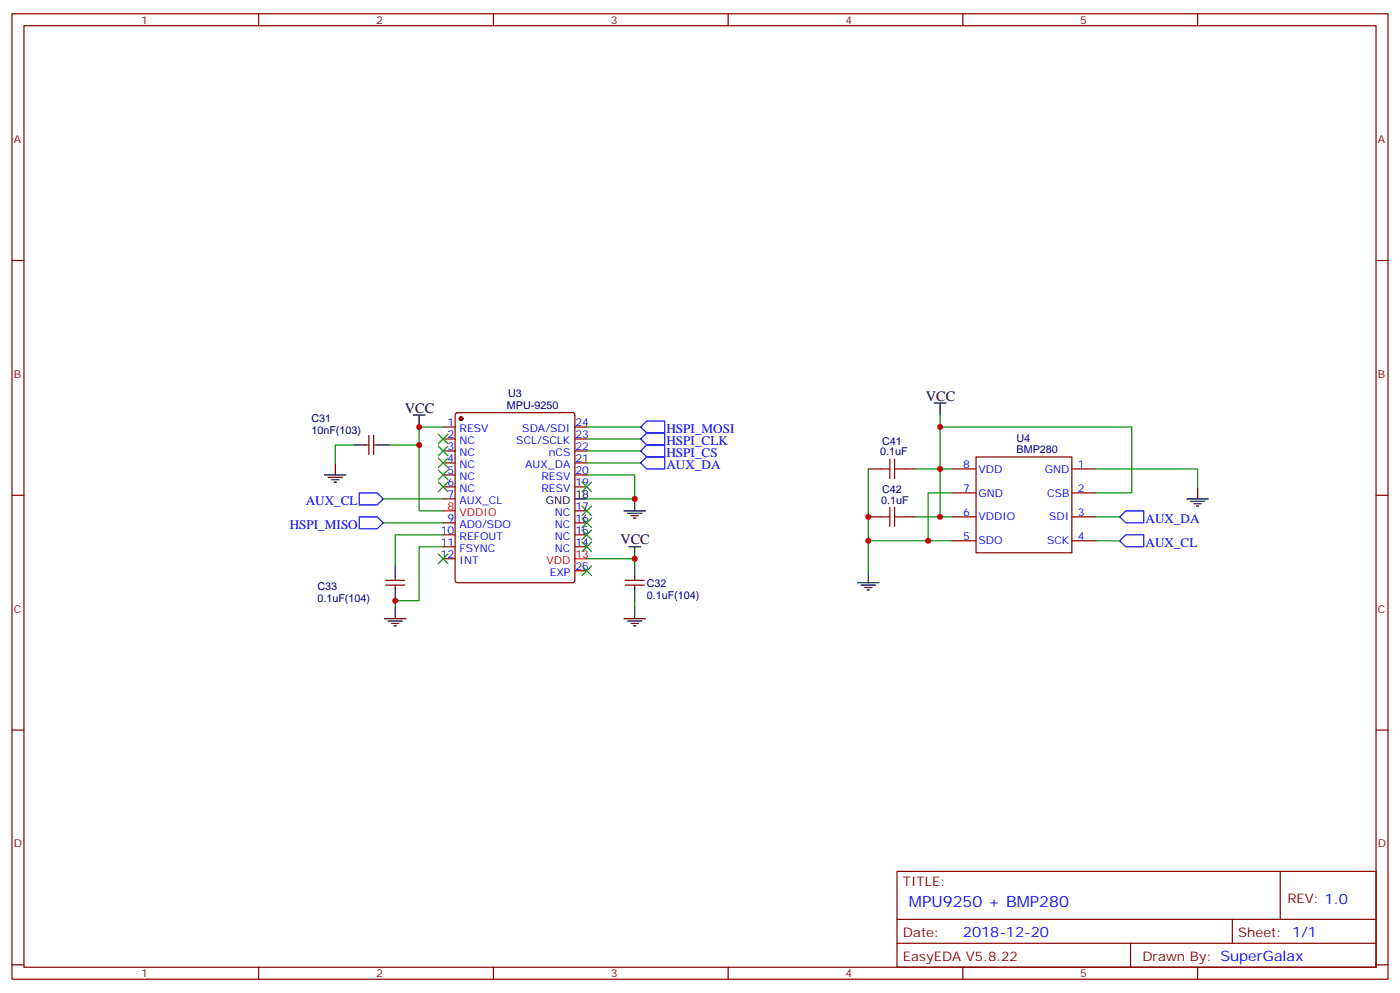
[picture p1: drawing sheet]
<svg xmlns="http://www.w3.org/2000/svg" width="412mm" height="292mm" viewBox="0 0 412 292" stroke-linecap="round" stroke-linejoin="round" font-family="sans-serif">
<g fill="none" stroke="#870000" stroke-width=".35">
<path d="M3.5 4.1h405.4v284.3h-405.4zM7.1 7.6h398.2v277.3h-398.2zM76.2 4.1v3.5M145.3 4.1v3.5M214.5 4.1v3.5M283.6 4.1v3.5M352.8 4.1v3.5M3.5 76.7h3.6M405.3 76.7h3.6M107.6 131.1h1.1M108.7 128.2v5.7M110.1 128.2v5.7"/>
<path d="M110.1 131.1h1M130.5 125.8h3.6M130.5 129.3h3.6M130.5 132.8h3.6M130.5 136.3h3.6M130.5 139.9h3.6M134.3 121.7l.5-.2h33.8l.5 .2 .2 .5v48.7l-.2 .5-.5 .2h-33.8l-.5-.2-.2-.5v-48.7zM169.3 125.8h3.6M169.3 129.3h3.6M169.3 132.8h3.6M169.3 136.3h3.6M169.3 139.9h3.6"/>
<path d="M255.8 138.1h3.5M266.3 138.1h3.6M280.5 138.1h7M287.5 134.6h28.2v28.2h-28.2zM315.7 138.1h7.1M3.5 145.9h3.6M130.5 143.4h3.6M130.5 146.9h3.6M130.5 154h3.6M130.5 157.5h3.6M169.3 143.4h3.6M169.3 154h3.6"/>
<path d="M169.3 157.5h3.6M169.3 150.5h3.6M255.8 152.2h3.5M266.3 152.2h3.6M280.5 145.2h7M280.5 152.2h7M280.5 159.3h7M315.7 145.2h7.1M315.7 152.2h7.1M315.7 159.3h7.1M405.3 145.9h3.6M113.6 170.9h5.6"/>
<path d="M113.6 172.3h5.6M116.4 169.9v1M116.4 172.3v1.1M130.5 161h3.6M130.5 164.6h3.6M169.3 161h3.6M169.3 168.1h3.6M184.1 170.9h5.7M184.1 172.3h5.7M187 169.9v1M187 172.3v1.1M3.5 215h3.6"/>
<path d="M405.3 215h3.6M264.2 256.6h141.1v28.3h-141.1zM377.1 256.6v14.2M264.2 270.8h141.1M264.2 277.8h141.1M333 277.8v7.1M363 270.8v7M3.5 284.2h3.6M76.2 284.9v3.5M145.3 284.9v3.5M214.5 284.9v3.5M283.6 284.9v3.5"/>
<path d="M352.8 284.9v3.5M405.3 284.2h3.6"/>
</g>
<circle cx="135.8" cy="123.3" r=".53" fill="#870000" stroke="#870000" stroke-width=".35"/>
<path d="M130.5 150.5h3.6M169.3 164.6h3.6" fill="none" stroke="#f00" stroke-width=".35"/>
<g fill="none" stroke="#000" stroke-width=".35">
<path d="M275.2 118.7h3.5M276.9 118.7v3.5M95.6 139.9h6.4M98.8 136.3v3.6M104.1 131.1h3.5M111.1 131.1h3.6M121.7 122.2h3.5M123.5 122.2v3.6M96.7 140.6h4.2M97.7 141.3h2.1M98.4 142h.7M169.3 146.9h3.6"/>
<path d="M183.8 150.5h6.3M184.9 151.2h4.2M185.9 151.9h2.1M186.6 152.6h.7M187 146.9v3.6M349.6 146.9h6.4M350.7 147.6h4.2M351.7 148.3h2.1M352.4 149h.7M352.8 143.4v3.5M116.4 166.3v3.6M116.4 173.4v3.5"/>
<path d="M116.4 178.7v3.5M185.2 161h3.5M187 161v3.6M187 166.3v3.6M187 173.4v3.5M187 178.7v3.5M252.6 171.6h6.3M253.6 172.3h4.3M254.7 173h2.1M255.4 173.7h.7M255.8 168.1v3.5M113.2 182.2h6.4"/>
<path d="M114.3 182.9h4.2M115.4 183.6h2.1M116.1 184.3h.7M183.8 182.2h6.3M184.9 182.9h4.2M185.9 183.6h2.1M186.6 184.3h.7"/>
</g>
<path d="M259.3 138.1h2.8M262.1 135.3v5.6M263.5 138.1h2.8M263.5 135.3v5.6M259.3 152.2h2.8M262.1 149.4v5.6M263.5 149.4v5.6M263.5 152.2h2.8" fill="none" stroke="#a10000" stroke-width=".35"/>
<path d="M190.5 124h5.3v3.5h-5.3l-1.8-1.7zM190.5 131.1h5.3v3.5h-5.3l-1.8-1.8zM190.5 127.5h5.3v3.6h-5.3l-1.8-1.8zM190.5 134.6h5.3v3.5h-5.3l-1.8-1.8zM105.8 152.2h5.3l1.8 1.8-1.8 1.8h-5.3zM105.8 145.2h5.3l1.8 1.7-1.8 1.8h-5.3zM329.8 152.2l1.8-1.7h5.3v3.5h-5.3zM331.6 157.5h5.3v3.5h-5.3l-1.8-1.7z" fill="none" stroke="#00f" stroke-width=".35"/>
<g fill="none" stroke="#008700" stroke-width=".35">
<path d="M104.1 131.1h-5.3v5.2M114.7 131.1h8.8M130.5 125.8h-7v24.7h7M172.9 139.9h14.1v7h-14.1M172.9 125.8h15.8M172.9 129.3h15.8M172.9 132.8h15.8M172.9 136.3h15.8M255.8 138.1v30M269.9 138.1h7v14.1h3.6M276.9 122.2v15.9h3.6M276.9 125.8h56.5v19.4h-10.6"/>
<path d="M322.8 138.1h30v5.3M112.9 154h17.6M112.9 146.9h17.6M130.5 157.5h-14.1v8.8M255.8 159.3h24.7M269.9 152.2h7M280.5 145.2h-7.1v14.1M322.8 152.2h7M322.8 159.3h7M130.5 161h-7v15.9h-7.1v1.8M172.9 164.6h14.1v1.7M187 176.9v1.8"/>
</g>
<g fill="#c00">
<circle cx="276.9" cy="125.8" r=".88"/>
<circle cx="255.8" cy="152.2" r=".88"/>
<circle cx="276.9" cy="152.2" r=".88"/>
<circle cx="123.5" cy="131.1" r=".88"/>
<circle cx="187" cy="146.9" r=".88"/>
<circle cx="123.5" cy="125.8" r=".88"/>
<circle cx="187" cy="164.6" r=".88"/>
<circle cx="276.9" cy="138.1" r=".88"/>
<circle cx="255.8" cy="159.3" r=".88"/>
<circle cx="273.4" cy="159.3" r=".88"/>
<circle cx="116.4" cy="176.9" r=".88"/>
</g>
<g fill="#c00" stroke="#008700" stroke-width=".35">
<path d="M171.4 149l2.9 2.9zM171.4 151.9l2.9-2.9z"/>
<path d="M171.4 152.6l2.9 2.8zM174.3 152.6l-2.9 2.8z"/>
<path d="M171.4 156.1l2.9 2.8zM174.3 156.1l-2.9 2.8z"/>
<path d="M171.4 159.6l2.9 2.9zM174.3 159.6l-2.9 2.9z"/>
<path d="M171.4 166.7l2.9 2.8zM174.3 166.7l-2.9 2.8z"/>
<path d="M129.1 163.2l2.8 2.8zM131.9 163.2l-2.8 2.8z"/>
<path d="M129.1 142l2.8 2.8zM131.9 142l-2.8 2.8z"/>
<path d="M129.1 138.5l2.8 2.8zM131.9 138.5l-2.8 2.8z"/>
<path d="M129.1 134.9l2.8 2.9zM131.9 134.9l-2.8 2.9z"/>
<path d="M129.1 131.4l2.8 2.8zM131.9 131.4l-2.8 2.8z"/>
<path d="M129.1 127.9l2.8 2.8zM131.9 127.9l-2.8 2.8z"/>
<path d="M171.4 142l2.9 2.8zM174.3 142l-2.9 2.8z"/>
</g>
<text font-size="4.6" fill="#00f" x="267.8" y="267.2">MPU9250 + BMP280</text>
<g font-size="4.2">
<text x="272.7" y="118">VCC</text>
<text x="119.2" y="121.5">VCC</text>
<text x="182.7" y="160.3">VCC</text>
</g>
<text font-size="4.2" fill="#00f" x="283.6" y="276">2018-12-20</text>
<g font-size="3.9" fill="#00f">
<text x="196.3" y="127.5">HSPI_MOSI</text>
<text x="196.3" y="131.1">HSPI_CLK</text>
<text x="196.3" y="134.6">HSPI_CS</text>
<text x="196.3" y="138.1">AUX_DA</text>
<text x="90.1" y="148.7">AUX_CL</text>
<text x="85.4" y="155.8">HSPI_MISO</text>
<text x="337.4" y="154">AUX_DA</text>
<text x="337.4" y="161">AUX_CL</text>
</g>
<g font-size="3.9" fill="#800">
<text x="266" y="260.9">TITLE:</text>
<text x="379.2" y="265.8">REV: 1.0</text>
<text x="266" y="276">Date:</text>
<text x="364.8" y="276">Sheet: 1/1</text>
<text x="266" y="283.1">EasyEDA V5.8.22</text>
<text x="336.5" y="283.1">Drawn By: SuperGalax</text>
</g>
<g font-size="3.2" fill="#800">
<text x="41.6" y="7.1">1</text>
<text x="110.8" y="7.1">2</text>
<text x="179.9" y="7.1">3</text>
<text x="249.1" y="7.1">4</text>
<text x="318.2" y="7.1">5</text>
<text x="4.1" y="42.2">A</text>
<text x="405.9" y="42.2">A</text>
<text x="4.1" y="111.3">B</text>
<text x="405.9" y="111.3">B</text>
<text x="4.1" y="180.4">C</text>
<text x="405.9" y="180.4">C</text>
<text x="4.1" y="249.6">D</text>
<text x="405.9" y="249.6">D</text>
<text x="41.6" y="287.9">1</text>
<text x="110.8" y="287.9">2</text>
<text x="179.9" y="287.9">3</text>
<text x="249.1" y="287.9">4</text>
<text x="318.2" y="287.9">5</text>
</g>
<g font-size="3.2" fill="#000080">
<text x="149.7" y="116.9">U3</text>
<text x="91.7" y="124.4">C31</text>
<text x="149.3" y="120.5">MPU-9250</text>
<text x="91.7" y="127.9">10nF(103)</text>
<text x="259.8" y="131">C41</text>
<text x="299.4" y="130.3">U4</text>
<text x="259.3" y="134.1">0.1uF</text>
<text x="299.4" y="133.5">BMP280</text>
<text x="259.6" y="148.3">0.1uF</text>
<text x="259.8" y="145.1">C42</text>
<text x="93.5" y="173.7">C33</text>
<text x="190.5" y="172.9">C32</text>
<text x="93.5" y="177.3">0.1uF(104)</text>
<text x="190.5" y="176.4">0.1uF(104)</text>
</g>
<g font-size="3.2" fill="#00f">
<text x="131.9" y="125.4">1</text>
<text x="169.5" y="125.4">24</text>
<text x="131.9" y="128.9">2</text>
<text x="135.4" y="127.2">RESV</text>
<text x="135.4" y="130.7">NC</text>
<text x="152.1" y="130.7">SCL/SCLK</text>
<text x="153.9" y="127.2">SDA/SDI</text>
<text x="169.5" y="128.9">23</text>
<text x="131.9" y="132.5">3</text>
<text x="131.9" y="136">4</text>
<text x="135.4" y="134.2">NC</text>
<text x="135.4" y="137.8">NC</text>
<text x="154.7" y="137.8">AUX_DA</text>
<text x="161.6" y="134.2">nCS</text>
<text x="169.5" y="136">21</text>
<text x="169.5" y="132.5">22</text>
<text x="283.7" y="137.8">8</text>
<text x="317.5" y="137.8">1</text>
<text x="131.9" y="139.5">5</text>
<text x="131.9" y="143.1">6</text>
<text x="135.4" y="141.3">NC</text>
<text x="159.5" y="141.3">RESV</text>
<text x="169.5" y="143.1">19</text>
<text x="169.5" y="139.5">20</text>
<text x="288.2" y="139.2">VDD</text>
<text x="307.7" y="139.2">GND</text>
<text x="131.9" y="146.6">7</text>
<text x="135.4" y="144.8">NC</text>
<text x="135.4" y="148.3">AUX_CL</text>
<text x="159.5" y="144.8">RESV</text>
<text x="283.7" y="144.8">7</text>
<text x="288.2" y="146.2">GND</text>
<text x="308.5" y="146.2">CSB</text>
<text x="317.5" y="144.8">2</text>
<text x="131.9" y="153.6">9</text>
<text x="135.4" y="155.4">AD0/SDO</text>
<text x="163.4" y="155.4">NC</text>
<text x="163.4" y="151.9">NC</text>
<text x="169.5" y="153.6">16</text>
<text x="169.5" y="150.1">17</text>
<text x="283.7" y="151.9">6</text>
<text x="288.2" y="153.3">VDDIO</text>
<text x="309.1" y="153.3">SDI</text>
<text x="317.5" y="151.9">3</text>
<text x="129.8" y="157.2">10</text>
<text x="129.8" y="160.7">11</text>
<text x="135.4" y="158.9">REFOUT</text>
<text x="163.4" y="158.9">NC</text>
<text x="169.5" y="160.7">14</text>
<text x="169.5" y="157.2">15</text>
<text x="283.7" y="158.9">5</text>
<text x="288.2" y="160.3">SDO</text>
<text x="308.4" y="160.3">SCK</text>
<text x="317.5" y="158.9">4</text>
<text x="129.8" y="164.2">12</text>
<text x="135.4" y="162.5">FSYNC</text>
<text x="135.4" y="166">INT</text>
<text x="163.4" y="162.5">NC</text>
<text x="169.5" y="167.7">25</text>
<text x="161.9" y="169.5">EXP</text>
</g>
<g font-size="3.2">
<text x="160.7" y="148.3">GND</text>
<text x="169.5" y="146.6">18</text>
</g>
<g font-size="3.2" fill="#f00">
<text x="131.9" y="150.1">8</text>
<text x="135.4" y="151.9">VDDIO</text>
<text x="161" y="166">VDD</text>
<text x="169.5" y="164.2">13</text>
</g>
</svg>
